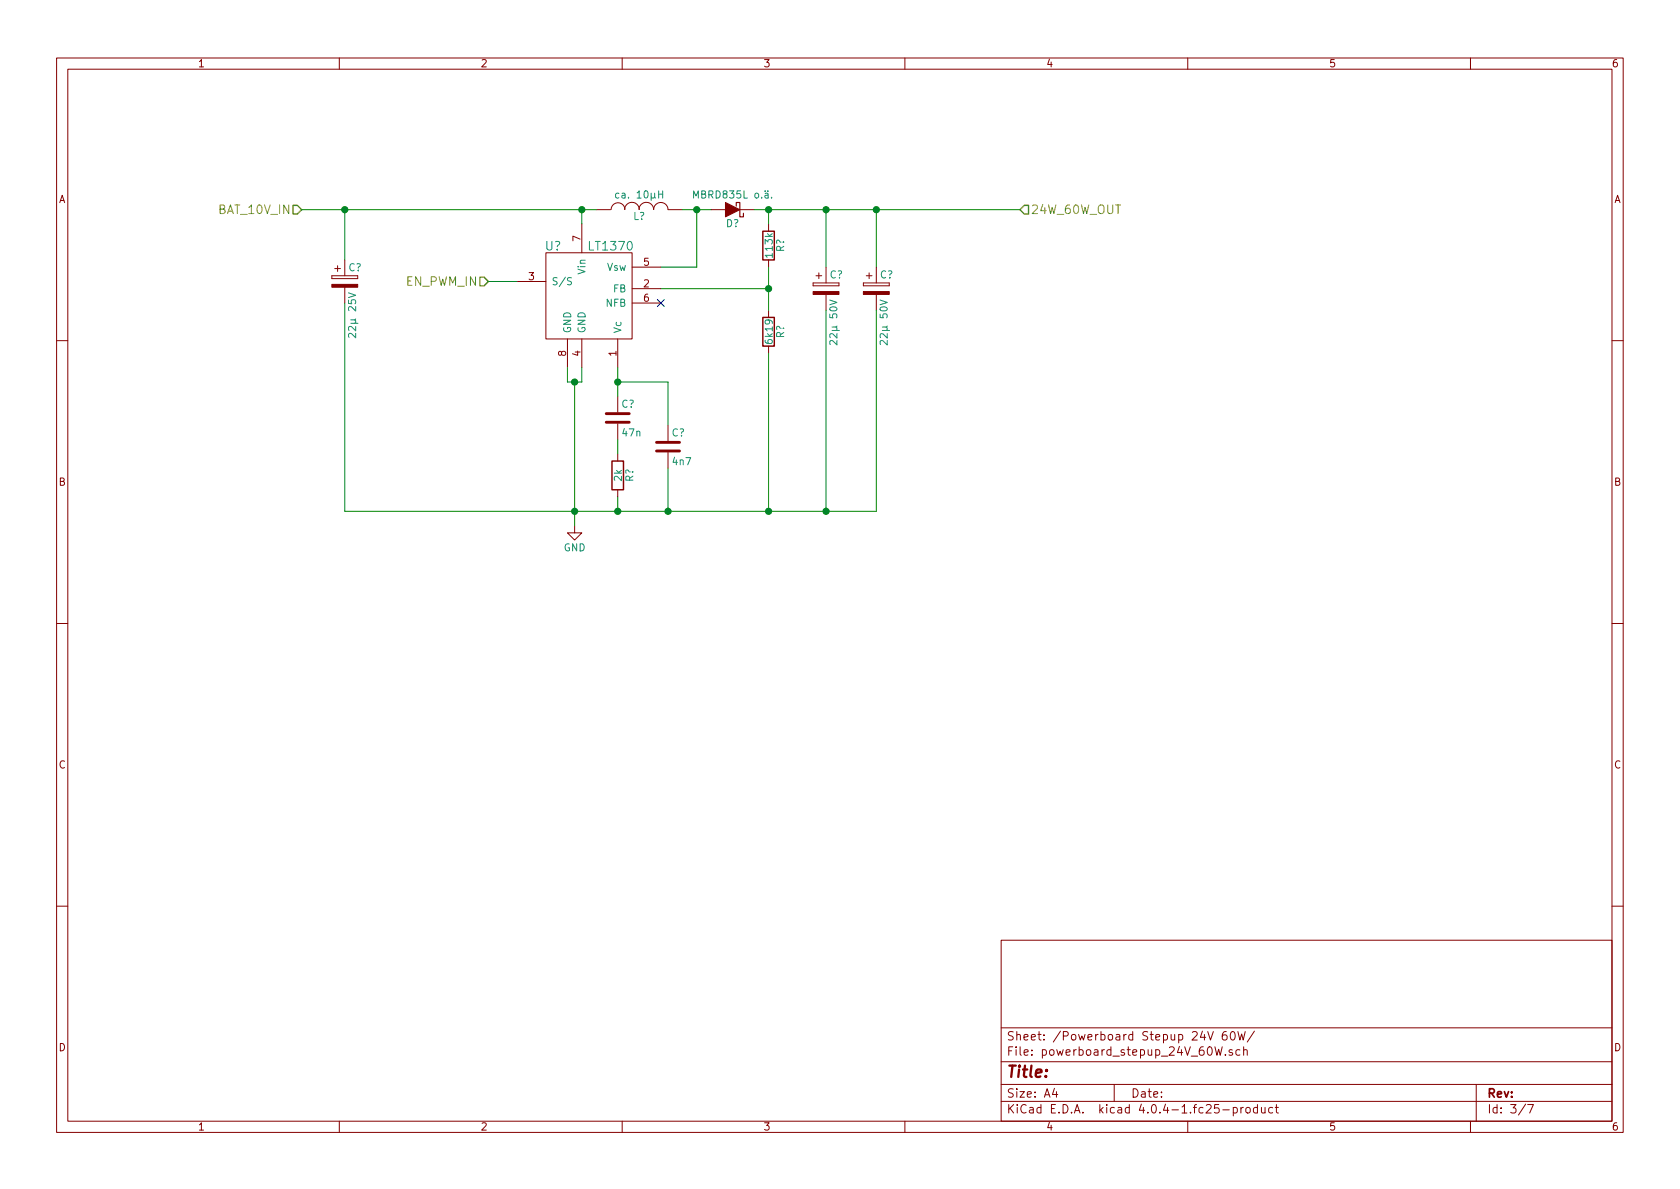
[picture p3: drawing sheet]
<svg xmlns="http://www.w3.org/2000/svg" width="297mm" height="210mm" viewBox="0 0 297 210" stroke-linecap="round" stroke-linejoin="round" font-family="sans-serif">
<g fill="none" stroke="#840000" stroke-width=".18">
<path d="M10 10.3h277v189.9h-277zM12 12.2h273v186.1h-273zM60 10.3v1.9M110 10.3v1.9M160 10.3v1.9M210 10.3v1.9M260 10.3v1.9M102.9 39.6v5.1M105.4 37.1h2.5M108.1 37.1a1.22 1.22 0 0 1 1.2-1.2 1.22 1.22 0 0 1 1.2 1.2M110.4 37.1a1.3 1.3 0 0 1 1.3-1.3 1.3 1.3 0 0 1 1.3 1.3M113 37.1a1.3 1.3 0 0 1 1.3-1.3 1.3 1.3 0 0 1 1.3 1.3 1.27 1.27 0 0 1 1.2-1.3 1.27 1.27 0 0 1 1.3 1.3"/>
<path d="M118.1 37.1h2.5M125.7 37.1h2.6M130.8 37.1h2.5M135.9 39.6v1.3M58.7 48.8v.5zM58.7 49.3h4.5zM58.7 48.8h4.5zM59.2 47.5h1M59.7 47v1M61 46v2.8M61 50.8v2.8M63.2 48.8v.5z"/>
<path d="M91.4 49.8h5.1M96.5 44.7h15.3v15.2h-15.3zM100.3 59.9v5.1M102.9 59.9v5.1M109.2 59.9v5.1M111.8 51h5M111.8 47.2h5M111.8 53.6h5M135.9 46v1.2M135.9 54.9v1.2M143.8 50v.5zM143.8 50.5h4.5z"/>
<path d="M143.8 50h4.5zM144.3 48.8h1M144.8 48.3v1M146 47.2v2.8M146 52.1v2.8M148.3 50v.5zM152.7 50v.5zM152.7 50.5h4.5zM152.7 50h4.5zM153.2 48.8h1M153.7 48.3v1M154.9 47.2v2.8"/>
<path d="M154.9 52.1v2.8M157.2 50v.5zM10 60.2h2M109.2 70.1v2.8M109.2 74.9v2.8M118.1 75.2v2.8M135.9 61.2v1.3M285 60.2h2M101.6 93v1.2h1.3l-1.3 1.3-1.3-1.3h1.3M109.2 80.3v1.2M109.2 86.6v1.3M118.1 80v2.8"/>
<path d="M10 110.3h2M285 110.3h2M10 160.2h2M177 166.3h108v32h-108zM285 160.2h2M60 198.3v1.9M110 198.3v1.9M160 198.3v1.9M177 194.8h108M177 191.8h108M177 187.8h108M177 181.8h108"/>
<path d="M186.4 192.5l-.3 1h.9M186.8 193v1M197 191.8v3M210 198.3v1.9M213.5 182.4l.5 1.5 .5-1.5M214.8 185.1l.4 1.5 .3-1.1 .2 1.1 .4-1.5M216.2 196.3h1.1M216.7 186.5v.1M216.8 182.4a.59 .59 0 0 0-.7 .7l.1 .7 .2 .1 .5-.1 .1-.5-.2-.2-.4-.1-.3 .3M217.7 182.6l.2-.2a.81 .81 0 0 1 .6 .6 .81 .81 0 0 1-.3 .8l-.2 .1a.79 .79 0 0 1-.3-1.3zM217.9 185.7a.37 .37 0 0 0-.6 .1l.1 .2 .5 .2 .1 .1-.3 .3-.4-.1M218.1 195.9l.4-.1 .3 .3-.2 .6h-.5"/>
<path d="M218.1 195.8v1.5M218.9 182.4l.3 1.5 .3-1.1 .3 1.1 .4-1.5M219.2 185.7l-.4-.1-.3 .3 .1 .6 .2 .1 .4-.1M219.4 195.8v1M219.8 195.8l-.4 .3M219.9 185.7l.2-.1 .4 .1v.9M219.9 185.1v1.5M220.3 196l.2-.2 .5 .2 .1 .5-.2 .2-.4 .1-.2-.1zM221.8 182.3l-1.3 2M222.3 195.9l-.4-.1-.3 .3 .1 .6 .2 .1 .4-.1M222.3 195.3v1.5M223 195.8l.1 .9 .4 .1 .2-.1"/>
<path d="M223.7 195.8v1M225 195.9l-.4-.1-.3 .3 .1 .6 .2 .1 .4-.1M225.5 195.8h.5M225.7 195.3v1.3l.3 .2M260 198.3v1.9M261 191.8v6.5M269.7 195.2l-1.2 2M270.1 195.3h1l-.6 1.5"/>
</g>
<path d="M51.8 36.3h.8l.7 .8-.7 .7h-.8zM180.3 37.1l.8-.8h.8v1.5h-.8zM84.8 49h.8l.8 .8-.8 .7h-.8z" fill="none" stroke="#848400" stroke-width=".25"/>
<path d="M109.4 34.2h-.3l-.3 .2 .1 .5h.5M116.5 34.3h.7M117.2 33.8v1.2M136.4 34.9v.1M61.6 51.8l1.3 .4-1.3 .4M62.9 58.9v.8l-.9-.8-.3 .1-.1 .2 .1 .5M101 49.1l-.6 .1v.4l.5 .2 .1 .3-.2 .3-.5-.1M146.7 53.1l1.3 .4-1.3 .4M155.6 53.1l1.3 .4-1.3 .4M148 60.2v.8l-.9-.8-.3 .1-.1 .1 .1 .5M156.9 60.2v.8l-.9-.8-.3 .1-.1 .1 .1 .5" fill="none" stroke="#008484" stroke-width=".18"/>
<g fill="#840000" stroke="#840000" stroke-width=".18">
<path d="M128.3 35.8l2.5 1.3-2.5 1.2z"/>
<path d="M58.7 50.3h4.5v.5h-4.5z"/>
<path d="M143.8 51.6h4.5v.5h-4.5z"/>
<path d="M152.7 51.6h4.5v.5h-4.5z"/>
</g>
<path d="M130.2 36.4v-.6h.6v2.5h.6v-.6" fill="none" stroke="#840000" stroke-width=".2"/>
<g fill="none" stroke="#008400" stroke-width=".18">
<path d="M53.3 37.1h52.1M61 37.1v8.9M102.9 37.1v2.5M120.6 37.1h5.1M123.2 37.1v10.1h-6.4M133.3 37.1h47M135.9 37.1v2.5M146 37.1v10.1M154.9 37.1v10.1M61 53.6v36.8h93.9v-35.5M86.4 49.8h5M116.8 51h19.1"/>
<path d="M135.9 47.2v7.7M146 54.9v35.5M100.3 65v2.6h2.6v-2.6M101.6 67.6v25.4M109.2 65v5.1M109.2 77.7v2.6M109.2 67.6h8.9v7.6M135.9 62.5v27.9M109.2 87.9v2.5M118.1 82.8v7.6"/>
</g>
<g fill="#008400" stroke="#008400" stroke-width=".25">
<circle cx="123.2" cy="37.1" r=".51"/>
<circle cx="135.9" cy="51" r=".51"/>
<circle cx="109.2" cy="67.6" r=".51"/>
<circle cx="109.2" cy="90.4" r=".51"/>
<circle cx="101.6" cy="90.4" r=".51"/>
<circle cx="101.6" cy="67.6" r=".51"/>
<circle cx="118.1" cy="90.4" r=".51"/>
<circle cx="102.9" cy="37.1" r=".51"/>
<circle cx="61" cy="37.1" r=".51"/>
<circle cx="135.9" cy="37.1" r=".51"/>
<circle cx="146.1" cy="37.1" r=".51"/>
<circle cx="154.9" cy="37.1" r=".51"/>
<circle cx="135.9" cy="90.4" r=".51"/>
<circle cx="146.1" cy="90.4" r=".51"/>
</g>
<path d="M134.9 40.9h2v5.1h-2zM134.9 56.1h2v5.1h-2zM108.2 81.5h2v5.1h-2z" fill="none" stroke="#840000" stroke-width=".25"/>
<path d="M116.2 53l1.2 1.2M117.4 53l-1.2 1.2" fill="none" stroke="#000084" stroke-width=".18"/>
<path d="M107.2 74.7h4.1M107.2 73.1h4.1M116.1 79.8h4M116.1 78.2h4" fill="none" stroke="#840000" stroke-width=".51"/>
<text font-size="2.8" fill="#840000" x="178" y="190.5">Title:</text>
<g font-size="2.1" fill="#848400">
<text x="38.8" y="37.8">BAT_10V_IN</text>
<text x="182.3" y="37.8">24W_60W_OUT</text>
<text x="71.8" y="50.5">EN_PWM_IN</text>
</g>
<g font-size="2.1" fill="#008484">
<text x="96.4" y="44.3">U?</text>
<text x="104.3" y="44.3">LT1370</text>
</g>
<g font-size="2.1" fill="#840000">
<text x="178" y="184">Sheet: /Powerboard Stepup 24V 60W/</text>
<text x="178" y="186.7">File: powerboard_stepup_24V_60W.sch</text>
<text x="178" y="196.9">KiCad E.D.A. kicad 4.0.4-1.fc25-product</text>
<text x="178" y="194.1">Size: A4</text>
<text x="200" y="194.1">Date:</text>
<text x="263" y="194.1">Rev:</text>
<text x="263" y="196.9">Id: 3/7</text>
</g>
<g font-size="1.8" fill="#840000">
<text x="35" y="11.9">1</text>
<text x="85" y="11.9">2</text>
<text x="135" y="11.9">3</text>
<text x="185" y="11.9">4</text>
<text x="235" y="11.9">5</text>
<text x="285" y="11.9">6</text>
<text x="10.4" y="35.9">A</text>
<text x="285.4" y="35.9">A</text>
<text x="102.6" y="42.6" transform="rotate(-90 102.6 42.6)">7</text>
<text x="113.8" y="47">5</text>
<text x="93.5" y="49.5">3</text>
<text x="113.8" y="50.8">2</text>
<text x="113.8" y="53.3">6</text>
<text x="100.1" y="63" transform="rotate(-90 100.1 63)">8</text>
<text x="102.6" y="63" transform="rotate(-90 102.6 63)">4</text>
<text x="109" y="63" transform="rotate(-90 109 63)">1</text>
<text x="10.4" y="85.9">B</text>
<text x="285.4" y="85.9">B</text>
<text x="10.4" y="135.9">C</text>
<text x="285.4" y="135.9">C</text>
<text x="10.4" y="185.9">D</text>
<text x="285.4" y="185.9">D</text>
<text x="35" y="199.9">1</text>
<text x="85" y="199.9">2</text>
<text x="135" y="199.9">3</text>
<text x="185" y="199.9">4</text>
<text x="235" y="199.9">5</text>
<text x="285" y="199.9">6</text>
</g>
<g font-size="1.8" fill="#008484">
<text x="109.4" y="35.1">ca. 10µH</text>
<text x="123.1" y="35.1">MBRD835L o.ä.</text>
<text x="111.9" y="38.9">L?</text>
<text x="128.3" y="40.2">D?</text>
<text x="61.6" y="47.9">C?</text>
<text x="107.2" y="47.9">Vsw</text>
<text x="136.6" y="45.4" transform="rotate(-90 136.6 45.4)">113k</text>
<text x="138.6" y="44.6" transform="rotate(-90 138.6 44.6)">R?</text>
<text x="97.5" y="50.4">S/S</text>
<text x="103.5" y="48.5" transform="rotate(-90 103.5 48.5)">Vin</text>
<text x="108.4" y="51.7">FB</text>
<text x="146.7" y="49.2">C?</text>
<text x="155.6" y="49.2">C?</text>
<text x="62.9" y="59.1" transform="rotate(-90 62.9 59.1)">22µ 25V</text>
<text x="101" y="58.9" transform="rotate(-90 101 58.9)">GND</text>
<text x="103.5" y="58.9" transform="rotate(-90 103.5 58.9)">GND</text>
<text x="107.1" y="54.2">NFB</text>
<text x="109.9" y="58.9" transform="rotate(-90 109.9 58.9)">Vc</text>
<text x="138.6" y="59.8" transform="rotate(-90 138.6 59.8)">R?</text>
<text x="136.6" y="60.6" transform="rotate(-90 136.6 60.6)">6k19</text>
<text x="148" y="60.4" transform="rotate(-90 148 60.4)">22µ 50V</text>
<text x="156.9" y="60.4" transform="rotate(-90 156.9 60.4)">22µ 50V</text>
<text x="109.9" y="72.1">C?</text>
<text x="110.1" y="77.2">47n</text>
<text x="118.7" y="77.2">C?</text>
<text x="119" y="82.2">4n7</text>
<text x="109.9" y="85" transform="rotate(-90 109.9 85)">2k</text>
<text x="112" y="85.2" transform="rotate(-90 112 85.2)">R?</text>
<text x="99.6" y="97.5">GND</text>
</g>
</svg>
